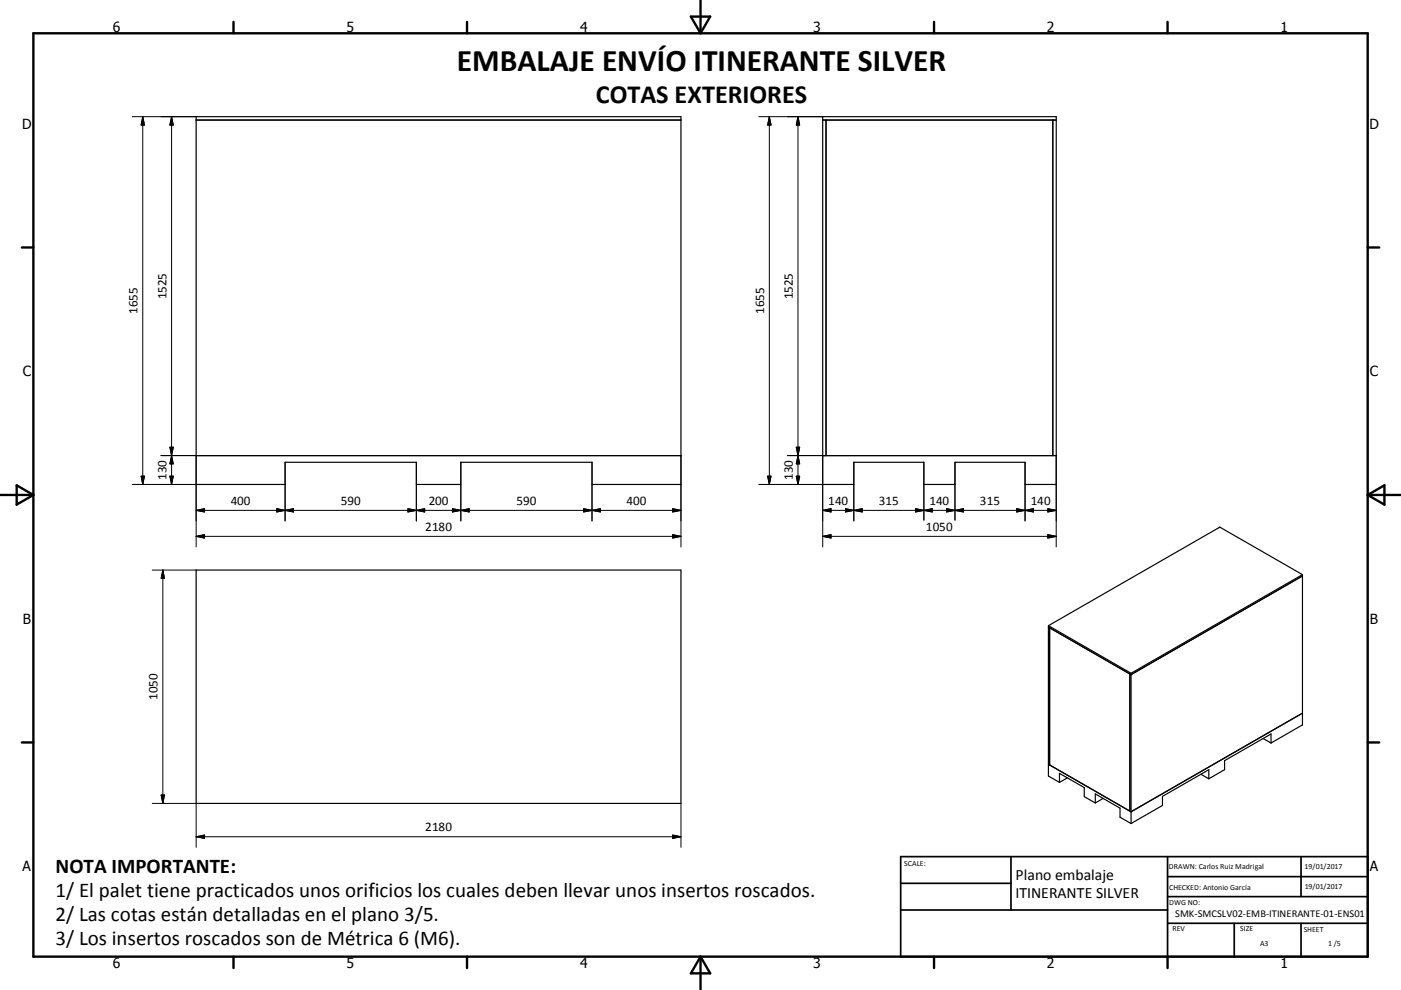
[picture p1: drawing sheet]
<svg xmlns="http://www.w3.org/2000/svg" width="420mm" height="297mm" viewBox="0 0 420 297" stroke-linecap="round" stroke-linejoin="round" font-family="sans-serif">
<g fill="none" stroke="#000" stroke-width=".36">
<path d="M58.8 35h145.4v110.3h-26.7v-6.6h-39.3v6.6h-13.4v-6.6h-39.3v6.6h-26.7zM58.8 36h145.4M246.7 35h70v110.3h-9.4v-6.6h-21v6.6h-9.3v-6.6h-21v6.6h-9.3zM246.7 36h70M247.6 36v100.7M315.6 36v100.7M58.8 136.7h145.4M246.7 136.7h70M58.8 171h145.4v70h-145.4zM390.5 172.4v45.1l-9.4 5.4M390.5 172.8l-51.4 29.6M390.5 172.4l-51.4 29.6"/>
<path d="M390.5 172.4l-24.8-14.3-51.4 29.6M314.3 187.7v45.1l3.3 1.9M314.3 187.7l24.8 14.3M339.1 202.4l-24.8-14.3 .4 .2v41.2l-.4-.2 24.8 14.2M339.1 202v45.1M339.1 202.4l-.4-.2v41.1l.4 .2M390.5 214l-51.4 29.5M317.6 234.7v-2.7l7.5 4.3v2.7l3.3 1.9M320 233.4l-2.4 1.3M330.7 239.5l-2.3 1.4M360.1 232.3l2.3 1.3M362.4 233.6v-2.7l-13.9 8v2.7l-9.4 5.5"/>
<path d="M378.7 221.5l2.4 1.4M381.1 222.9v-2.7l-14 8v2.7l-4.7 2.7M328.4 240.9v-2.7l7.4 4.3v2.7l3.3 1.9"/>
</g>
<g fill="none" stroke="#000" stroke-width=".71">
<path d="M10 10h400v277h-400zM70 6.6v3.4M140 6.6v3.4M207.1 5h5.8l-2.9 5zM210 0v10M280 6.6v3.4M350 6.6v3.4M6.6 74.2h3.4M410 74.2h3.5M0 148.5h10M5 145.6l5 2.9-5 2.9zM410 148.5h10.1"/>
<path d="M410 148.5l5.1-2.9v5.8zM6.6 222.7h3.4M410 222.7h3.5M70 287v3.4M140 287v3.4M210 287v10M210 287l2.9 5h-5.8zM280 287v3.4M350 287v3.4"/>
</g>
<path d="M270 257h140v30h-140zM303.1 257v16M350 257v30M390.1 257v12M270 265h33.1M270 273h80M350 277h60M350 269h60M350 263h60M370 277v10M390.1 277v10" fill="none" stroke="#000" stroke-width=".51"/>
<g fill="none" stroke="#000" stroke-width=".3">
<path d="M39.6 35h19.2M42.8 35v110.3M42.8 35l.5 2.5h-1zM51.4 35l.5 2.5h-1zM51.4 35v110.3M227.5 35h19.2M230.7 35l.5 2.5h-1.1zM230.7 35v110.3M239.2 35l.5 2.5h-1zM239.2 35v110.3M48.3 136.7h10.5v27.4M50.9 134.2h1l-1 5h1z"/>
<path d="M85.5 138.7v17.6M124.8 138.7v17.6M138.2 138.7v17.6M177.5 138.7v17.6M204.2 136.7v27.4M236.1 136.7h11.5M238.7 134.2h1l-1 5h1zM246.7 136.7v27.4M256 138.7v17.6M277 138.7v17.4M286.3 138.7v17.4M307.3 138.7v17.6"/>
<path d="M316.7 136.7v27.4M39.6 145.3h19.2M42.3 142.9h1l-.5 2.4zM50.9 142.9h1l-.5 2.4zM58.8 153.1l2.5-.5v1zM58.8 153.1h145.4M83 152.6l2.5 .5-2.5 .5zM85.5 153.1l2.5-.5v1zM122.3 152.6l2.5 .5-2.5 .5zM124.8 153.1l2.5-.5v1zM135.6 152.6l2.6 .5-2.6 .5zM138.2 153.1l2.5-.5v1z"/>
<path d="M175 152.6l2.5 .5-2.5 .5zM177.5 153.1l2.5-.5v1zM201.7 152.6l2.5 .5-2.5 .5zM227.5 145.3h19.2M230.1 142.9h1.1l-.5 2.4zM238.7 142.9h1l-.5 2.4zM246.7 153.1h70M246.7 153.1l2.4-.5v1zM253.5 152.6l2.5 .5-2.5 .5zM256 153.1l2.5-.5v1zM274.5 152.6l2.5 .5-2.5 .5zM277 153.1l2.5-.5v1z"/>
<path d="M283.8 152.6l2.5 .5-2.5 .5zM286.3 153.1l2.5-.5v1zM304.8 152.6l2.5 .5-2.5 .5zM307.3 153.1l2.5-.5v1zM314.2 152.6l2.5 .5-2.5 .5zM45.6 171h13.2M48.8 171v70M48.8 171l.5 2.5h-1zM58.8 160.9h145.4M58.8 160.9l2.5-.5v1zM201.7 160.4l2.5 .5-2.5 .5zM246.7 160.9h70"/>
<path d="M246.7 160.9l2.4-.5v1zM314.2 160.4l2.5 .5-2.5 .5zM48.3 238.5h1l-.5 2.5zM45.6 241h13.2v13.2M58.8 251l2.5-.5v1zM58.8 251h145.4M201.7 250.5l2.5 .5-2.5 .5zM204.2 241v13.2"/>
</g>
<g fill="#000" stroke="#000" stroke-width=".3">
<path d="M42.8 35l.5 2.5h-1zM51.4 35l.5 2.5h-1zM230.7 35l.5 2.5h-1.1zM239.2 35l.5 2.5h-1zM50.9 134.2h1l-.5 2.5zM51.4 136.7l.5 2.5h-1zM238.7 134.2h1l-.5 2.5zM239.2 136.7l.5 2.5h-1zM42.3 142.9h1l-.5 2.4zM50.9 142.9h1l-.5 2.4zM58.8 153.1l2.5-.5v1zM83 152.6l2.5 .5-2.5 .5z"/>
<path d="M85.5 153.1l2.5-.5v1zM122.3 152.6l2.5 .5-2.5 .5zM124.8 153.1l2.5-.5v1zM135.6 152.6l2.6 .5-2.6 .5zM138.2 153.1l2.5-.5v1zM175 152.6l2.5 .5-2.5 .5zM177.5 153.1l2.5-.5v1zM201.7 152.6l2.5 .5-2.5 .5zM230.1 142.9h1.1l-.5 2.4zM238.7 142.9h1l-.5 2.4zM246.7 153.1l2.4-.5v1zM253.5 152.6l2.5 .5-2.5 .5z"/>
<path d="M256 153.1l2.5-.5v1zM274.5 152.6l2.5 .5-2.5 .5zM277 153.1l2.5-.5v1zM283.8 152.6l2.5 .5-2.5 .5zM286.3 153.1l2.5-.5v1zM304.8 152.6l2.5 .5-2.5 .5zM307.3 153.1l2.5-.5v1zM314.2 152.6l2.5 .5-2.5 .5zM48.8 171l.5 2.5h-1zM58.8 160.9l2.5-.5v1zM201.7 160.4l2.5 .5-2.5 .5zM246.7 160.9l2.4-.5v1z"/>
<path d="M314.2 160.4l2.5 .5-2.5 .5zM48.3 238.5h1l-.5 2.5zM58.8 251l2.5-.5v1zM201.7 250.5l2.5 .5-2.5 .5z"/>
</g>
<text font-size="9.4" x="137" y="21.3">EMBALAJE ENVÍO ITINERANTE SILVER</text>
<text font-size="7.9" x="178.6" y="30.8">COTAS EXTERIORES</text>
<g font-size="6.3">
<text x="16.7" y="262">NOTA IMPORTANTE:</text>
<text x="16.7" y="269.2">1/ El palet tiene practicados unos orificios los cuales deben llevar unos insertos roscados.</text>
<text x="16.7" y="276.4">2/ Las cotas están detalladas en el plano 3/5.</text>
<text x="16.7" y="283.5">3/ Los insertos roscados son de Métrica 6 (M6).</text>
</g>
<g font-size="4.7">
<text x="304.5" y="263.9">Plano embalaje</text>
<text x="304.5" y="269.3">ITINERANTE SILVER</text>
</g>
<g font-size="4.2">
<text x="33.9" y="9.6">6</text>
<text x="103.9" y="9.6">5</text>
<text x="173.9" y="9.6">4</text>
<text x="243.8" y="9.6">3</text>
<text x="313.9" y="9.6">2</text>
<text x="383.9" y="9.6">1</text>
<text x="6.7" y="38.7">D</text>
<text x="410.5" y="38.7">D</text>
<text x="6.9" y="112.9">C</text>
<text x="410.7" y="112.9">C</text>
<text x="6.9" y="187.1">B</text>
<text x="410.7" y="187.1">B</text>
<text x="6.8" y="261.4">A</text>
<text x="410.7" y="261.4">A</text>
<text x="33.9" y="290.4">6</text>
<text x="103.9" y="290.4">5</text>
<text x="173.9" y="290.4">4</text>
<text x="243.8" y="290.4">3</text>
<text x="313.9" y="290.4">2</text>
<text x="383.9" y="290.4">1</text>
</g>
<g font-size="3.9">
<text x="49.9" y="89.8" transform="rotate(-90 49.9 89.8)">1525</text>
<text x="237.7" y="89.8" transform="rotate(-90 237.7 89.8)">1525</text>
<text x="41.2" y="94.1" transform="rotate(-90 41.2 94.1)">1655</text>
<text x="229.1" y="94.1" transform="rotate(-90 229.1 94.1)">1655</text>
<text x="49.9" y="144" transform="rotate(-90 49.9 144)">130</text>
<text x="237.7" y="144" transform="rotate(-90 237.7 144)">130</text>
<text x="69.2" y="151.6">400</text>
<text x="102.2" y="151.6">590</text>
<text x="128.5" y="151.6">200</text>
<text x="154.9" y="151.6">590</text>
<text x="187.9" y="151.6">400</text>
<text x="248.3" y="151.6">140</text>
<text x="263.5" y="151.6">315</text>
<text x="278.6" y="151.6">140</text>
<text x="293.8" y="151.6">315</text>
<text x="309" y="151.6">140</text>
<text x="127.5" y="159.3">2180</text>
<text x="277.6" y="159.3">1050</text>
<text x="47.2" y="210.1" transform="rotate(-90 47.2 210.1)">1050</text>
<text x="127.5" y="249.4">2180</text>
</g>
<text font-size="3.1" x="352.3" y="275.3">SMK-SMCSLV02-EMB-ITINERANTE-01-ENS01</text>
<g font-size="2.4">
<text x="271.1" y="259.7">SCALE:</text>
<text x="350.4" y="260.8">DRAWN: Carlos Ruiz Madrigal</text>
<text x="391.1" y="260.6">19/01/2017</text>
<text x="350.5" y="267">CHECKED: Antonio García</text>
<text x="391.2" y="266.7">19/01/2017</text>
<text x="350.5" y="271.4">DWG NO:</text>
<text x="351.5" y="279.3">REV</text>
<text x="371.9" y="279.4">SIZE</text>
<text x="390.9" y="279.6">SHEET</text>
<text x="377.8" y="283.9">A3</text>
<text x="398.2" y="283.8">1 /5</text>
</g>
</svg>
